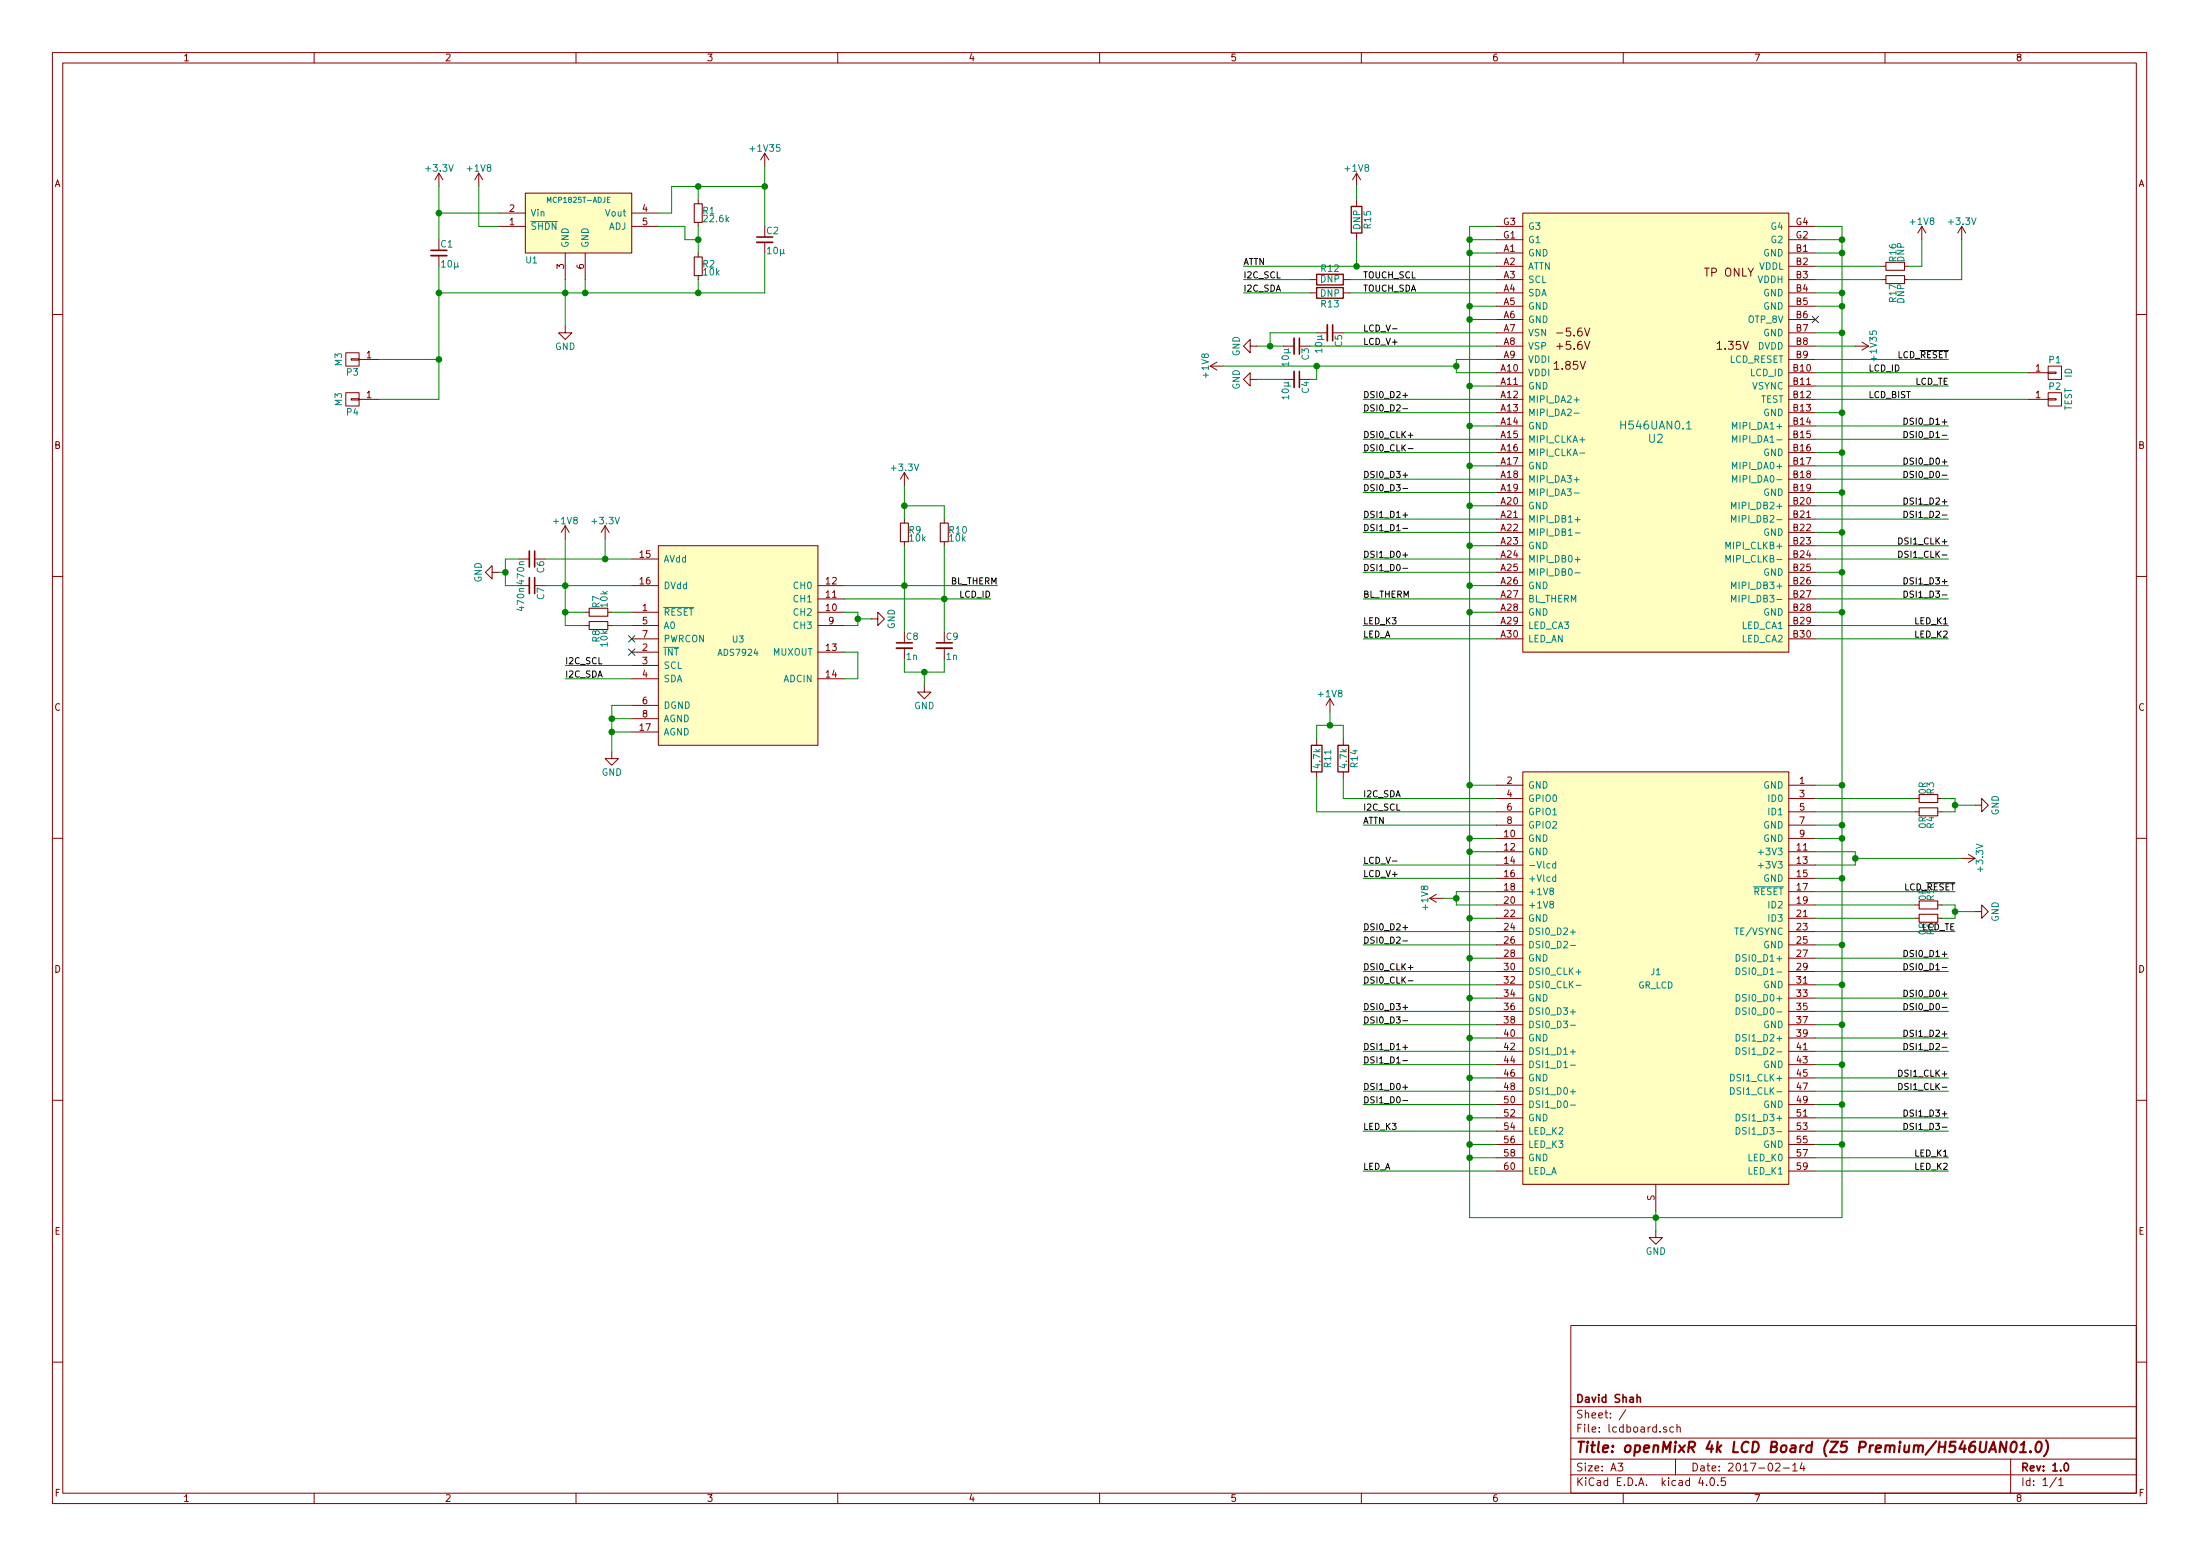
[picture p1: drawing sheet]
EESchema Schematic File Version 2
LIBS:power
LIBS:device
LIBS:transistors
LIBS:conn
LIBS:linear
LIBS:regul
LIBS:74xx
LIBS:cmos4000
LIBS:adc-dac
LIBS:memory
LIBS:xilinx
LIBS:microcontrollers
LIBS:dsp
LIBS:microchip
LIBS:analog_switches
LIBS:motorola
LIBS:texas
LIBS:intel
LIBS:audio
LIBS:interface
LIBS:digital-audio
LIBS:philips
LIBS:display
LIBS:cypress
LIBS:siliconi
LIBS:opto
LIBS:atmel
LIBS:contrib
LIBS:valves
LIBS:lcdboard
LIBS:customconn
LIBS:lcdboard-cache
EELAYER 25 0
EELAYER END
$Descr A3 16535 11693
encoding utf-8
Sheet 1 1
Title "openMixR 4k LCD Board (Z5 Premium/H546UAN01.0)"
Date "2017-02-14"
Rev "1.0"
Comp "David Shah"
Comment1 ""
Comment2 ""
Comment3 ""
Comment4 ""
$EndDescr
$Comp
L GND #PWR01
U 1 1
P 12450 9250
F 0 "#PWR01" H 12450 9000 50  0001 C CNN
F 1 "GND" H 12450 9100 50  0000 C CNN
F 2 "" H 12450 9250 50  0000 C CNN
F 3 "" H 12450 9250 50  0000 C CNN
	1    12450 9250
	1    0    0    -1  
$EndComp
$Comp
L R_Small R3
U 1 1
P 14500 6000
F 0 "R3" H 14530 6020 50  0000 L CNN
F 1 "0R" H 14530 5960 50  0000 L CNN
F 2 "Resistors_SMD:R_0402" H 14500 6000 50  0001 C CNN
F 3 "" H 14500 6000 50  0000 C CNN
	1    14500 6000
	0    1    -1   0   
$EndComp
$Comp
L R_Small R4
U 1 1
P 14500 6100
F 0 "R4" H 14530 6120 50  0000 L CNN
F 1 "0R" H 14530 6060 50  0000 L CNN
F 2 "Resistors_SMD:R_0402" H 14500 6100 50  0001 C CNN
F 3 "" H 14500 6100 50  0000 C CNN
	1    14500 6100
	0    1    1    0   
$EndComp
$Comp
L GND #PWR02
U 1 1
P 14850 6050
F 0 "#PWR02" H 14850 5800 50  0001 C CNN
F 1 "GND" H 14850 5900 50  0000 C CNN
F 2 "" H 14850 6050 50  0000 C CNN
F 3 "" H 14850 6050 50  0000 C CNN
	1    14850 6050
	0    -1   -1   0   
$EndComp
$Comp
L R_Small R5
U 1 1
P 14500 6800
F 0 "R5" H 14530 6820 50  0000 L CNN
F 1 "0R" H 14530 6760 50  0000 L CNN
F 2 "Resistors_SMD:R_0402" H 14500 6800 50  0001 C CNN
F 3 "" H 14500 6800 50  0000 C CNN
	1    14500 6800
	0    1    -1   0   
$EndComp
$Comp
L R_Small R6
U 1 1
P 14500 6900
F 0 "R6" H 14530 6920 50  0000 L CNN
F 1 "0R" H 14530 6860 50  0000 L CNN
F 2 "Resistors_SMD:R_0402" H 14500 6900 50  0001 C CNN
F 3 "" H 14500 6900 50  0000 C CNN
	1    14500 6900
	0    1    1    0   
$EndComp
$Comp
L GND #PWR03
U 1 1
P 14850 6850
F 0 "#PWR03" H 14850 6600 50  0001 C CNN
F 1 "GND" H 14850 6700 50  0000 C CNN
F 2 "" H 14850 6850 50  0000 C CNN
F 3 "" H 14850 6850 50  0000 C CNN
	1    14850 6850
	0    -1   -1   0   
$EndComp
$Comp
L +1V8 #PWR04
U 1 1
P 9200 2750
F 0 "#PWR04" H 9200 2600 50  0001 C CNN
F 1 "+1V8" H 9200 2890 50  0000 C CNN
F 2 "" H 9200 2750 50  0000 C CNN
F 3 "" H 9200 2750 50  0000 C CNN
	1    9200 2750
	0    -1   -1   0   
$EndComp
Text Label 10250 2500 0    47   ~ 0
LCD_V-
Text Label 10250 2600 0    47   ~ 0
LCD_V+
$Comp
L +1V35 #PWR05
U 1 1
P 13950 2600
F 0 "#PWR05" H 13950 2450 50  0001 C CNN
F 1 "+1V35" H 13950 2740 50  0000 C CNN
F 2 "" H 13950 2600 50  0000 C CNN
F 3 "" H 13950 2600 50  0000 C CNN
	1    13950 2600
	0    1    1    0   
$EndComp
NoConn ~ 13650 2400
$Comp
L CONN_01X01 P2
U 1 1
P 15450 3000
F 0 "P2" H 15450 3100 50  0000 C CNN
F 1 "TEST" V 15550 3000 50  0000 C CNN
F 2 "Measurement_Points:Measurement_Point_Square-SMD-Pad_Big" H 15450 3000 50  0001 C CNN
F 3 "" H 15450 3000 50  0000 C CNN
	1    15450 3000
	1    0    0    -1  
$EndComp
Text Label 14050 3000 0    47   ~ 0
LCD_BIST
Text Label 14650 2700 2    47   ~ 0
LCD_~RESET
$Comp
L CONN_01X01 P1
U 1 1
P 15450 2800
F 0 "P1" H 15450 2900 50  0000 C CNN
F 1 "ID" V 15550 2800 50  0000 C CNN
F 2 "Measurement_Points:Measurement_Point_Square-SMD-Pad_Big" H 15450 2800 50  0001 C CNN
F 3 "" H 15450 2800 50  0000 C CNN
	1    15450 2800
	1    0    0    -1  
$EndComp
Text Label 14050 2800 0    47   ~ 0
LCD_ID
Text Label 14650 2900 2    47   ~ 0
LCD_TE
Text Label 10250 3000 0    47   ~ 0
DSI0_D2+
Text Label 10250 3100 0    47   ~ 0
DSI0_D2-
Text Label 10250 3300 0    47   ~ 0
DSI0_CLK+
Text Label 10250 3400 0    47   ~ 0
DSI0_CLK-
Text Label 10250 3600 0    47   ~ 0
DSI0_D3+
Text Label 10250 3700 0    47   ~ 0
DSI0_D3-
Text Label 10250 3900 0    47   ~ 0
DSI1_D1+
Text Label 10250 4000 0    47   ~ 0
DSI1_D1-
Text Label 10250 4200 0    47   ~ 0
DSI1_D0+
Text Label 10250 4300 0    47   ~ 0
DSI1_D0-
Text Label 10250 4700 0    47   ~ 0
LED_K3
Text Label 10250 4800 0    47   ~ 0
LED_A
Text Label 14650 3200 2    47   ~ 0
DSI0_D1+
Text Label 14650 3300 2    47   ~ 0
DSI0_D1-
Text Label 14650 3500 2    47   ~ 0
DSI0_D0+
Text Label 14650 3600 2    47   ~ 0
DSI0_D0-
Text Label 14650 3800 2    47   ~ 0
DSI1_D2+
Text Label 14650 3900 2    47   ~ 0
DSI1_D2-
Text Label 14650 4100 2    47   ~ 0
DSI1_CLK+
Text Label 14650 4200 2    47   ~ 0
DSI1_CLK-
Text Label 14650 4400 2    47   ~ 0
DSI1_D3+
Text Label 14650 4500 2    47   ~ 0
DSI1_D3-
Text Label 14650 4700 2    47   ~ 0
LED_K1
Text Label 14650 4800 2    47   ~ 0
LED_K2
$Comp
L +1V8 #PWR06
U 1 1
P 10850 6750
F 0 "#PWR06" H 10850 6600 50  0001 C CNN
F 1 "+1V8" H 10850 6890 50  0000 C CNN
F 2 "" H 10850 6750 50  0000 C CNN
F 3 "" H 10850 6750 50  0000 C CNN
	1    10850 6750
	0    -1   -1   0   
$EndComp
Text Label 10250 6500 0    47   ~ 0
LCD_V-
Text Label 10250 6600 0    47   ~ 0
LCD_V+
Text Label 10250 7000 0    47   ~ 0
DSI0_D2+
Text Label 10250 7100 0    47   ~ 0
DSI0_D2-
Text Label 10250 7300 0    47   ~ 0
DSI0_CLK+
Text Label 10250 7400 0    47   ~ 0
DSI0_CLK-
Text Label 10250 7600 0    47   ~ 0
DSI0_D3+
Text Label 10250 7700 0    47   ~ 0
DSI0_D3-
Text Label 10250 7900 0    47   ~ 0
DSI1_D1+
Text Label 10250 8000 0    47   ~ 0
DSI1_D1-
Text Label 10250 8200 0    47   ~ 0
DSI1_D0+
Text Label 10250 8300 0    47   ~ 0
DSI1_D0-
Text Label 14650 7200 2    47   ~ 0
DSI0_D1+
Text Label 14650 7300 2    47   ~ 0
DSI0_D1-
Text Label 14650 7500 2    47   ~ 0
DSI0_D0+
Text Label 14650 7600 2    47   ~ 0
DSI0_D0-
Text Label 14650 7800 2    47   ~ 0
DSI1_D2+
Text Label 14650 7900 2    47   ~ 0
DSI1_D2-
Text Label 14650 8100 2    47   ~ 0
DSI1_CLK+
Text Label 14650 8200 2    47   ~ 0
DSI1_CLK-
Text Label 14650 8400 2    47   ~ 0
DSI1_D3+
Text Label 14650 8500 2    47   ~ 0
DSI1_D3-
Text Label 14650 8700 2    47   ~ 0
LED_K1
Text Label 14650 8800 2    47   ~ 0
LED_K2
Text Label 10250 8500 0    47   ~ 0
LED_K3
Text Label 10250 8800 0    47   ~ 0
LED_A
$Comp
L +3.3V #PWR07
U 1 1
P 14750 6450
F 0 "#PWR07" H 14750 6300 50  0001 C CNN
F 1 "+3.3V" H 14750 6590 50  0000 C CNN
F 2 "" H 14750 6450 50  0000 C CNN
F 3 "" H 14750 6450 50  0000 C CNN
	1    14750 6450
	0    1    1    0   
$EndComp
Text Label 14700 6700 2    47   ~ 0
LCD_~RESET
Text Label 14700 7000 2    47   ~ 0
LCD_TE
$Comp
L MCP1825T-ADJE U1
U 1 1
P 4350 1700
F 0 "U1" H 3950 1450 47  0000 L CNN
F 1 "MCP1825T-ADJE" H 4350 1900 39  0000 C CNN
F 2 "Custom Parts:SOT-223-6" H 4350 1700 47  0001 C CNN
F 3 "" H 4350 1700 47  0000 C CNN
	1    4350 1700
	1    0    0    -1  
$EndComp
$Comp
L +3.3V #PWR08
U 1 1
P 3300 1400
F 0 "#PWR08" H 3300 1250 50  0001 C CNN
F 1 "+3.3V" H 3300 1540 50  0000 C CNN
F 2 "" H 3300 1400 50  0000 C CNN
F 3 "" H 3300 1400 50  0000 C CNN
	1    3300 1400
	1    0    0    -1  
$EndComp
$Comp
L GND #PWR09
U 1 1
P 4250 2450
F 0 "#PWR09" H 4250 2200 50  0001 C CNN
F 1 "GND" H 4250 2300 50  0000 C CNN
F 2 "" H 4250 2450 50  0000 C CNN
F 3 "" H 4250 2450 50  0000 C CNN
	1    4250 2450
	1    0    0    -1  
$EndComp
$Comp
L C_Small C1
U 1 1
P 3300 1900
F 0 "C1" H 3310 1970 50  0000 L CNN
F 1 "10µ" H 3310 1820 50  0000 L CNN
F 2 "Capacitors_SMD:C_0805" H 3300 1900 50  0001 C CNN
F 3 "" H 3300 1900 50  0000 C CNN
	1    3300 1900
	1    0    0    -1  
$EndComp
$Comp
L +1V8 #PWR010
U 1 1
P 3600 1400
F 0 "#PWR010" H 3600 1250 50  0001 C CNN
F 1 "+1V8" H 3600 1540 50  0000 C CNN
F 2 "" H 3600 1400 50  0000 C CNN
F 3 "" H 3600 1400 50  0000 C CNN
	1    3600 1400
	1    0    0    -1  
$EndComp
$Comp
L C_Small C2
U 1 1
P 5750 1800
F 0 "C2" H 5760 1870 50  0000 L CNN
F 1 "10µ" H 5760 1720 50  0000 L CNN
F 2 "Capacitors_SMD:C_0805" H 5750 1800 50  0001 C CNN
F 3 "" H 5750 1800 50  0000 C CNN
	1    5750 1800
	1    0    0    -1  
$EndComp
$Comp
L +1V35 #PWR011
U 1 1
P 5750 1250
F 0 "#PWR011" H 5750 1100 50  0001 C CNN
F 1 "+1V35" H 5750 1390 50  0000 C CNN
F 2 "" H 5750 1250 50  0000 C CNN
F 3 "" H 5750 1250 50  0000 C CNN
	1    5750 1250
	1    0    0    -1  
$EndComp
$Comp
L R_Small R1
U 1 1
P 5250 1600
F 0 "R1" H 5280 1620 50  0000 L CNN
F 1 "22.6k" H 5280 1560 50  0000 L CNN
F 2 "Resistors_SMD:R_0402" H 5250 1600 50  0001 C CNN
F 3 "" H 5250 1600 50  0000 C CNN
	1    5250 1600
	1    0    0    -1  
$EndComp
$Comp
L R_Small R2
U 1 1
P 5250 2000
F 0 "R2" H 5280 2020 50  0000 L CNN
F 1 "10k" H 5280 1960 50  0000 L CNN
F 2 "Resistors_SMD:R_0402" H 5250 2000 50  0001 C CNN
F 3 "" H 5250 2000 50  0000 C CNN
	1    5250 2000
	1    0    0    -1  
$EndComp
$Comp
L C_Small C5
U 1 1
P 10000 2500
F 0 "C5" H 10010 2570 50  0000 L CNN
F 1 "10µ" H 10010 2420 50  0000 L CNN
F 2 "Capacitors_SMD:C_0805" H 10000 2500 50  0001 C CNN
F 3 "" H 10000 2500 50  0000 C CNN
	1    10000 2500
	0    1    1    0   
$EndComp
$Comp
L C_Small C3
U 1 1
P 9750 2600
F 0 "C3" H 9760 2670 50  0000 L CNN
F 1 "10µ" H 9760 2520 50  0000 L CNN
F 2 "Capacitors_SMD:C_0805" H 9750 2600 50  0001 C CNN
F 3 "" H 9750 2600 50  0000 C CNN
	1    9750 2600
	0    1    1    0   
$EndComp
$Comp
L GND #PWR012
U 1 1
P 9450 2600
F 0 "#PWR012" H 9450 2350 50  0001 C CNN
F 1 "GND" H 9450 2450 50  0000 C CNN
F 2 "" H 9450 2600 50  0000 C CNN
F 3 "" H 9450 2600 50  0000 C CNN
	1    9450 2600
	0    1    1    0   
$EndComp
$Comp
L C_Small C4
U 1 1
P 9750 2850
F 0 "C4" H 9760 2920 50  0000 L CNN
F 1 "10µ" H 9760 2770 50  0000 L CNN
F 2 "Capacitors_SMD:C_0805" H 9750 2850 50  0001 C CNN
F 3 "" H 9750 2850 50  0000 C CNN
	1    9750 2850
	0    1    1    0   
$EndComp
$Comp
L GND #PWR013
U 1 1
P 9450 2850
F 0 "#PWR013" H 9450 2600 50  0001 C CNN
F 1 "GND" H 9450 2700 50  0000 C CNN
F 2 "" H 9450 2850 50  0000 C CNN
F 3 "" H 9450 2850 50  0000 C CNN
	1    9450 2850
	0    1    1    0   
$EndComp
$Comp
L CONN_01X01 P3
U 1 1
P 2650 2700
F 0 "P3" H 2650 2800 50  0000 C CNN
F 1 "M3" V 2750 2700 50  0000 C CNN
F 2 "Custom Parts:M3_HOLE" H 2650 2700 50  0001 C CNN
F 3 "" H 2650 2700 50  0000 C CNN
	1    2650 2700
	-1   0    0    1   
$EndComp
$Comp
L CONN_01X01 P4
U 1 1
P 2650 3000
F 0 "P4" H 2650 3100 50  0000 C CNN
F 1 "M3" V 2750 3000 50  0000 C CNN
F 2 "Custom Parts:M3_HOLE" H 2650 3000 50  0001 C CNN
F 3 "" H 2650 3000 50  0000 C CNN
	1    2650 3000
	-1   0    0    1   
$EndComp
$Comp
L GR_LCD J1
U 1 1
P 12450 7350
F 0 "J1" H 12450 7400 47  0000 C CNN
F 1 "GR_LCD" H 12450 7300 47  0000 C CNN
F 2 "Custom Parts:DF17(2.0)-60DP-0.5V(57)" H 12450 7200 47  0001 C CNN
F 3 "" H 12450 7200 47  0001 C CNN
	1    12450 7350
	1    0    0    -1  
$EndComp
Text Label 10250 6000 0    47   ~ 0
I2C_SDA
Text Label 10250 6100 0    47   ~ 0
I2C_SCL
Text Label 10250 6200 0    47   ~ 0
ATTN
$Comp
L H546UAN0.1 U2
U 1 1
P 12450 3250
F 0 "U2" H 12450 3300 60  0000 C CNN
F 1 "H546UAN0.1" H 12450 3200 60  0000 C CNN
F 2 "Custom Parts:60pin-0.35mm" H 12450 3150 60  0001 C CNN
F 3 "" H 12450 3150 60  0000 C CNN
	1    12450 3250
	-1   0    0    1   
$EndComp
$Comp
L R R15
U 1 1
P 10200 1650
F 0 "R15" V 10280 1650 50  0000 C CNN
F 1 "DNP" V 10200 1650 50  0000 C CNN
F 2 "Resistors_SMD:R_0402" V 10130 1650 50  0001 C CNN
F 3 "" H 10200 1650 50  0000 C CNN
	1    10200 1650
	1    0    0    -1  
$EndComp
$Comp
L +1V8 #PWR014
U 1 1
P 10200 1400
F 0 "#PWR014" H 10200 1250 50  0001 C CNN
F 1 "+1V8" H 10200 1540 50  0000 C CNN
F 2 "" H 10200 1400 50  0000 C CNN
F 3 "" H 10200 1400 50  0000 C CNN
	1    10200 1400
	1    0    0    -1  
$EndComp
$Comp
L R R12
U 1 1
P 10000 2100
F 0 "R12" V 10080 2100 50  0000 C CNN
F 1 "DNP" V 10000 2100 50  0000 C CNN
F 2 "Resistors_SMD:R_0402" V 9930 2100 50  0001 C CNN
F 3 "" H 10000 2100 50  0000 C CNN
	1    10000 2100
	0    -1   -1   0   
$EndComp
$Comp
L R R13
U 1 1
P 10000 2200
F 0 "R13" V 10080 2200 50  0000 C CNN
F 1 "DNP" V 10000 2200 50  0000 C CNN
F 2 "Resistors_SMD:R_0402" V 9930 2200 50  0001 C CNN
F 3 "" H 10000 2200 50  0000 C CNN
	1    10000 2200
	0    -1   1    0   
$EndComp
Text Label 9350 2000 0    47   ~ 0
ATTN
Text Label 9350 2100 0    47   ~ 0
I2C_SCL
Text Label 9350 2200 0    47   ~ 0
I2C_SDA
Text Label 10250 2100 0    47   ~ 0
TOUCH_SCL
Text Label 10250 2200 0    47   ~ 0
TOUCH_SDA
$Comp
L R_Small R16
U 1 1
P 14250 2000
F 0 "R16" H 14280 2020 50  0000 L CNN
F 1 "DNP" H 14280 1960 50  0000 L CNN
F 2 "Resistors_SMD:R_0402" H 14250 2000 50  0001 C CNN
F 3 "" H 14250 2000 50  0000 C CNN
	1    14250 2000
	0    -1   -1   0   
$EndComp
$Comp
L R_Small R17
U 1 1
P 14250 2100
F 0 "R17" H 14280 2120 50  0000 L CNN
F 1 "DNP" H 14280 2060 50  0000 L CNN
F 2 "Resistors_SMD:R_0402" H 14250 2100 50  0001 C CNN
F 3 "" H 14250 2100 50  0000 C CNN
	1    14250 2100
	0    -1   1    0   
$EndComp
$Comp
L +1V8 #PWR015
U 1 1
P 14450 1800
F 0 "#PWR015" H 14450 1650 50  0001 C CNN
F 1 "+1V8" H 14450 1940 50  0000 C CNN
F 2 "" H 14450 1800 50  0000 C CNN
F 3 "" H 14450 1800 50  0000 C CNN
	1    14450 1800
	1    0    0    -1  
$EndComp
$Comp
L +3.3V #PWR016
U 1 1
P 14750 1800
F 0 "#PWR016" H 14750 1650 50  0001 C CNN
F 1 "+3.3V" H 14750 1940 50  0000 C CNN
F 2 "" H 14750 1800 50  0000 C CNN
F 3 "" H 14750 1800 50  0000 C CNN
	1    14750 1800
	1    0    0    -1  
$EndComp
$Comp
L R R14
U 1 1
P 10100 5700
F 0 "R14" V 10180 5700 50  0000 C CNN
F 1 "4.7k" V 10100 5700 50  0000 C CNN
F 2 "Resistors_SMD:R_0402" V 10030 5700 50  0001 C CNN
F 3 "" H 10100 5700 50  0000 C CNN
	1    10100 5700
	1    0    0    -1  
$EndComp
$Comp
L R R11
U 1 1
P 9900 5700
F 0 "R11" V 9980 5700 50  0000 C CNN
F 1 "4.7k" V 9900 5700 50  0000 C CNN
F 2 "Resistors_SMD:R_0402" V 9830 5700 50  0001 C CNN
F 3 "" H 9900 5700 50  0000 C CNN
	1    9900 5700
	1    0    0    -1  
$EndComp
$Comp
L +1V8 #PWR017
U 1 1
P 10000 5350
F 0 "#PWR017" H 10000 5200 50  0001 C CNN
F 1 "+1V8" H 10000 5490 50  0000 C CNN
F 2 "" H 10000 5350 50  0000 C CNN
F 3 "" H 10000 5350 50  0000 C CNN
	1    10000 5350
	1    0    0    -1  
$EndComp
Text Label 10250 4500 0    47   ~ 0
BL_THERM
$Comp
L ADS7924 U3
U 1 1
P 5550 4850
F 0 "U3" H 5550 4900 47  0000 C CNN
F 1 "ADS7924" H 5550 4800 47  0000 C CNN
F 2 "Housings_DFN_QFN:QFN-16-1EP_3x3mm_Pitch0.5mm" H 5550 4850 47  0001 C CNN
F 3 "" H 5550 4850 47  0001 C CNN
	1    5550 4850
	1    0    0    -1  
$EndComp
$Comp
L +3.3V #PWR018
U 1 1
P 4550 4050
F 0 "#PWR018" H 4550 3900 50  0001 C CNN
F 1 "+3.3V" H 4550 4190 50  0000 C CNN
F 2 "" H 4550 4050 50  0000 C CNN
F 3 "" H 4550 4050 50  0000 C CNN
	1    4550 4050
	1    0    0    -1  
$EndComp
$Comp
L +1V8 #PWR019
U 1 1
P 4250 4050
F 0 "#PWR019" H 4250 3900 50  0001 C CNN
F 1 "+1V8" H 4250 4190 50  0000 C CNN
F 2 "" H 4250 4050 50  0000 C CNN
F 3 "" H 4250 4050 50  0000 C CNN
	1    4250 4050
	1    0    0    -1  
$EndComp
$Comp
L C_Small C6
U 1 1
P 4000 4200
F 0 "C6" H 4010 4270 50  0000 L CNN
F 1 "470n" H 4010 4120 50  0000 L CNN
F 2 "Capacitors_SMD:C_0402" H 4000 4200 50  0001 C CNN
F 3 "" H 4000 4200 50  0000 C CNN
	1    4000 4200
	0    1    1    0   
$EndComp
$Comp
L C_Small C7
U 1 1
P 4000 4400
F 0 "C7" H 4010 4470 50  0000 L CNN
F 1 "470n" H 4010 4320 50  0000 L CNN
F 2 "Capacitors_SMD:C_0402" H 4000 4400 50  0001 C CNN
F 3 "" H 4000 4400 50  0000 C CNN
	1    4000 4400
	0    1    1    0   
$EndComp
$Comp
L GND #PWR020
U 1 1
P 3750 4300
F 0 "#PWR020" H 3750 4050 50  0001 C CNN
F 1 "GND" H 3750 4150 50  0000 C CNN
F 2 "" H 3750 4300 50  0000 C CNN
F 3 "" H 3750 4300 50  0000 C CNN
	1    3750 4300
	0    1    1    0   
$EndComp
$Comp
L R_Small R7
U 1 1
P 4500 4600
F 0 "R7" H 4530 4620 50  0000 L CNN
F 1 "10k" H 4530 4560 50  0000 L CNN
F 2 "Resistors_SMD:R_0402" H 4500 4600 50  0001 C CNN
F 3 "" H 4500 4600 50  0000 C CNN
	1    4500 4600
	0    -1   -1   0   
$EndComp
$Comp
L R_Small R8
U 1 1
P 4500 4700
F 0 "R8" H 4530 4720 50  0000 L CNN
F 1 "10k" H 4530 4660 50  0000 L CNN
F 2 "Resistors_SMD:R_0402" H 4500 4700 50  0001 C CNN
F 3 "" H 4500 4700 50  0000 C CNN
	1    4500 4700
	0    -1   1    0   
$EndComp
NoConn ~ 4750 4800
NoConn ~ 4750 4900
Text Label 4250 5000 0    47   ~ 0
I2C_SCL
Text Label 4250 5100 0    47   ~ 0
I2C_SDA
$Comp
L GND #PWR021
U 1 1
P 4600 5650
F 0 "#PWR021" H 4600 5400 50  0001 C CNN
F 1 "GND" H 4600 5500 50  0000 C CNN
F 2 "" H 4600 5650 50  0000 C CNN
F 3 "" H 4600 5650 50  0000 C CNN
	1    4600 5650
	1    0    0    -1  
$EndComp
Wire Wire Line
	12450 9100 12450 9250
Wire Wire Line
	13850 9150 11050 9150
Wire Wire Line
	11050 9150 11050 1700
Wire Wire Line
	11050 5900 11250 5900
Connection ~ 12450 9150
Wire Wire Line
	11250 6300 11050 6300
Connection ~ 11050 6300
Wire Wire Line
	11050 6400 11250 6400
Connection ~ 11050 6400
Wire Wire Line
	11250 6900 11050 6900
Connection ~ 11050 6900
Wire Wire Line
	11050 7200 11250 7200
Connection ~ 11050 7200
Wire Wire Line
	11250 7500 11050 7500
Connection ~ 11050 7500
Wire Wire Line
	11050 7800 11250 7800
Connection ~ 11050 7800
Wire Wire Line
	11250 8100 11050 8100
Connection ~ 11050 8100
Wire Wire Line
	11050 8400 11250 8400
Connection ~ 11050 8400
Wire Wire Line
	11250 8700 11050 8700
Connection ~ 11050 8700
Wire Wire Line
	13850 8600 13650 8600
Wire Wire Line
	13850 8300 13650 8300
Connection ~ 13850 8600
Wire Wire Line
	13850 8000 13650 8000
Connection ~ 13850 8300
Wire Wire Line
	13850 7700 13650 7700
Connection ~ 13850 8000
Wire Wire Line
	13850 7400 13650 7400
Connection ~ 13850 7700
Wire Wire Line
	13850 7100 13650 7100
Connection ~ 13850 7400
Wire Wire Line
	13850 6600 13650 6600
Connection ~ 13850 7100
Wire Wire Line
	13850 6300 13650 6300
Connection ~ 13850 6600
Wire Wire Line
	13850 6200 13650 6200
Connection ~ 13850 6300
Wire Wire Line
	11050 1700 11250 1700
Connection ~ 11050 5900
Wire Wire Line
	11250 1800 11050 1800
Connection ~ 11050 1800
Wire Wire Line
	11250 1900 11050 1900
Connection ~ 11050 1900
Wire Wire Line
	11250 2300 11050 2300
Connection ~ 11050 2300
Wire Wire Line
	11050 2400 11250 2400
Connection ~ 11050 2400
Wire Wire Line
	11250 2900 11050 2900
Connection ~ 11050 2900
Wire Wire Line
	11250 3200 11050 3200
Connection ~ 11050 3200
Wire Wire Line
	11050 3500 11250 3500
Connection ~ 11050 3500
Wire Wire Line
	11250 3800 11050 3800
Connection ~ 11050 3800
Wire Wire Line
	11050 4100 11250 4100
Connection ~ 11050 4100
Wire Wire Line
	11250 4400 11050 4400
Connection ~ 11050 4400
Wire Wire Line
	11250 4600 11050 4600
Connection ~ 11050 4600
Connection ~ 13850 6200
Wire Wire Line
	13850 1700 13850 9150
Wire Wire Line
	13850 5900 13650 5900
Wire Wire Line
	13650 6000 14400 6000
Wire Wire Line
	14400 6100 13650 6100
Wire Wire Line
	14600 6000 14700 6000
Wire Wire Line
	14700 6000 14700 6100
Wire Wire Line
	14700 6100 14600 6100
Wire Wire Line
	14850 6050 14700 6050
Connection ~ 14700 6050
Wire Wire Line
	13650 6800 14400 6800
Wire Wire Line
	14400 6900 13650 6900
Wire Wire Line
	14600 6800 14700 6800
Wire Wire Line
	14700 6800 14700 6900
Wire Wire Line
	14700 6900 14600 6900
Wire Wire Line
	14850 6850 14700 6850
Connection ~ 14700 6850
Wire Wire Line
	13850 4600 13650 4600
Connection ~ 13850 5900
Wire Wire Line
	13850 4300 13650 4300
Connection ~ 13850 4600
Wire Wire Line
	13850 4000 13650 4000
Connection ~ 13850 4300
Wire Wire Line
	13850 3700 13650 3700
Connection ~ 13850 4000
Wire Wire Line
	13850 3400 13650 3400
Connection ~ 13850 3700
Wire Wire Line
	13850 3100 13650 3100
Connection ~ 13850 3400
Wire Wire Line
	13850 2500 13650 2500
Connection ~ 13850 3100
Wire Wire Line
	13850 2300 13650 2300
Connection ~ 13850 2500
Wire Wire Line
	13850 2200 13650 2200
Connection ~ 13850 2300
Wire Wire Line
	13850 1900 13650 1900
Connection ~ 13850 2200
Wire Wire Line
	13650 1800 13850 1800
Connection ~ 13850 1900
Wire Wire Line
	13650 1700 13850 1700
Connection ~ 13850 1800
Wire Wire Line
	11250 2700 10950 2700
Wire Wire Line
	10950 2700 10950 2800
Wire Wire Line
	10950 2800 11250 2800
Wire Wire Line
	9200 2750 10950 2750
Connection ~ 10950 2750
Wire Wire Line
	10100 2500 11250 2500
Wire Wire Line
	9850 2600 11250 2600
Wire Wire Line
	11250 3000 10250 3000
Wire Wire Line
	11250 3100 10250 3100
Wire Wire Line
	11250 3300 10250 3300
Wire Wire Line
	11250 3400 10250 3400
Wire Wire Line
	11250 3600 10250 3600
Wire Wire Line
	11250 3700 10250 3700
Wire Wire Line
	11250 3900 10250 3900
Wire Wire Line
	11250 4000 10250 4000
Wire Wire Line
	11250 4200 10250 4200
Wire Wire Line
	10250 4300 11250 4300
Wire Wire Line
	11250 4700 10250 4700
Wire Wire Line
	11250 4800 10250 4800
Wire Wire Line
	13950 2600 13650 2600
Wire Wire Line
	14650 2700 13650 2700
Wire Wire Line
	13650 2800 15250 2800
Wire Wire Line
	13650 2900 14650 2900
Wire Wire Line
	15250 3000 13650 3000
Wire Wire Line
	13650 3200 14650 3200
Wire Wire Line
	13650 3300 14650 3300
Wire Wire Line
	13650 3500 14650 3500
Wire Wire Line
	13650 3600 14650 3600
Wire Wire Line
	13650 3800 14650 3800
Wire Wire Line
	13650 3900 14650 3900
Wire Wire Line
	13650 4100 14650 4100
Wire Wire Line
	13650 4200 14650 4200
Wire Wire Line
	13650 4500 14650 4500
Wire Wire Line
	13650 4700 14650 4700
Wire Wire Line
	13650 4800 14650 4800
Wire Wire Line
	13650 4400 14650 4400
Wire Wire Line
	11250 6700 10950 6700
Wire Wire Line
	10950 6700 10950 6800
Wire Wire Line
	10950 6800 11250 6800
Wire Wire Line
	10950 6750 10850 6750
Connection ~ 10950 6750
Wire Wire Line
	10250 6500 11250 6500
Wire Wire Line
	11250 6600 10250 6600
Wire Wire Line
	11250 7000 10250 7000
Wire Wire Line
	11250 7100 10250 7100
Wire Wire Line
	11250 7300 10250 7300
Wire Wire Line
	11250 7400 10250 7400
Wire Wire Line
	11250 7600 10250 7600
Wire Wire Line
	11250 7700 10250 7700
Wire Wire Line
	11250 7900 10250 7900
Wire Wire Line
	11250 8000 10250 8000
Wire Wire Line
	11250 8200 10250 8200
Wire Wire Line
	10250 8300 11250 8300
Wire Wire Line
	13650 7200 14650 7200
Wire Wire Line
	13650 7300 14650 7300
Wire Wire Line
	13650 7500 14650 7500
Wire Wire Line
	13650 7600 14650 7600
Wire Wire Line
	13650 7800 14650 7800
Wire Wire Line
	13650 7900 14650 7900
Wire Wire Line
	13650 8100 14650 8100
Wire Wire Line
	13650 8200 14650 8200
Wire Wire Line
	13650 8500 14650 8500
Wire Wire Line
	13650 8700 14650 8700
Wire Wire Line
	13650 8800 14650 8800
Wire Wire Line
	13650 8400 14650 8400
Wire Wire Line
	11250 8500 10250 8500
Wire Wire Line
	11250 8800 10250 8800
Wire Wire Line
	11250 8600 11050 8600
Connection ~ 11050 8600
Wire Wire Line
	14750 6450 13950 6450
Wire Wire Line
	13950 6400 13950 6500
Wire Wire Line
	13950 6400 13650 6400
Wire Wire Line
	13950 6500 13650 6500
Connection ~ 13950 6450
Wire Wire Line
	13650 6700 14700 6700
Wire Wire Line
	13650 7000 14700 7000
Wire Wire Line
	3300 1400 3300 1800
Wire Wire Line
	3300 1600 3750 1600
Wire Wire Line
	4250 2100 4250 2450
Wire Wire Line
	3300 2200 5750 2200
Wire Wire Line
	4400 2200 4400 2100
Connection ~ 4250 2200
Connection ~ 3300 1600
Wire Wire Line
	3300 2000 3300 3000
Wire Wire Line
	3600 1400 3600 1700
Wire Wire Line
	3600 1700 3750 1700
Wire Wire Line
	5750 1250 5750 1700
Wire Wire Line
	5750 2200 5750 1900
Connection ~ 4400 2200
Wire Wire Line
	4950 1600 5050 1600
Wire Wire Line
	5050 1600 5050 1400
Wire Wire Line
	5050 1400 5750 1400
Connection ~ 5750 1400
Wire Wire Line
	5250 1500 5250 1400
Connection ~ 5250 1400
Wire Wire Line
	5250 2100 5250 2200
Connection ~ 5250 2200
Wire Wire Line
	5250 1700 5250 1900
Wire Wire Line
	5250 1800 5150 1800
Wire Wire Line
	5150 1800 5150 1700
Wire Wire Line
	5150 1700 4950 1700
Connection ~ 5250 1800
Wire Wire Line
	9900 2500 9550 2500
Wire Wire Line
	9550 2500 9550 2600
Wire Wire Line
	9450 2600 9650 2600
Connection ~ 9550 2600
Wire Wire Line
	9850 2850 9900 2850
Wire Wire Line
	9900 2850 9900 2750
Connection ~ 9900 2750
Wire Wire Line
	9450 2850 9650 2850
Wire Wire Line
	3300 2700 2850 2700
Connection ~ 3300 2200
Wire Wire Line
	3300 3000 2850 3000
Connection ~ 3300 2700
Wire Wire Line
	11250 6200 10250 6200
Wire Wire Line
	9900 6100 11250 6100
Wire Wire Line
	10100 6000 11250 6000
Wire Wire Line
	9350 2000 11250 2000
Wire Wire Line
	10150 2100 11250 2100
Wire Wire Line
	10150 2200 11250 2200
Wire Wire Line
	10200 2000 10200 1800
Wire Wire Line
	10200 1400 10200 1500
Connection ~ 10200 2000
Wire Wire Line
	9850 2100 9350 2100
Wire Wire Line
	9350 2200 9850 2200
Wire Wire Line
	14150 2000 13650 2000
Wire Wire Line
	13650 2100 14150 2100
Wire Wire Line
	14450 1800 14450 2000
Wire Wire Line
	14450 2000 14350 2000
Wire Wire Line
	14750 1800 14750 2100
Wire Wire Line
	14750 2100 14350 2100
Wire Wire Line
	9900 5850 9900 6100
Wire Wire Line
	10100 5850 10100 6000
Wire Wire Line
	10000 5350 10000 5450
Wire Wire Line
	9900 5450 10100 5450
Wire Wire Line
	9900 5450 9900 5550
Wire Wire Line
	10100 5450 10100 5550
Connection ~ 10000 5450
Wire Wire Line
	11250 4500 10250 4500
Wire Wire Line
	4550 4050 4550 4200
Wire Wire Line
	4100 4200 4750 4200
Wire Wire Line
	4250 4050 4250 4700
Wire Wire Line
	4100 4400 4750 4400
Connection ~ 4250 4400
Connection ~ 4550 4200
Wire Wire Line
	3800 4400 3900 4400
Wire Wire Line
	3800 4200 3800 4400
Wire Wire Line
	3800 4200 3900 4200
Wire Wire Line
	3750 4300 3800 4300
Connection ~ 3800 4300
Wire Wire Line
	4600 4600 4750 4600
Wire Wire Line
	4250 4600 4400 4600
Wire Wire Line
	4600 4700 4750 4700
Wire Wire Line
	4250 4700 4400 4700
Connection ~ 4250 4600
Wire Wire Line
	4750 5000 4250 5000
Wire Wire Line
	4250 5100 4750 5100
Wire Wire Line
	4750 5300 4600 5300
Wire Wire Line
	4600 5300 4600 5650
Wire Wire Line
	4750 5400 4600 5400
Connection ~ 4600 5400
Wire Wire Line
	4600 5500 4750 5500
Connection ~ 4600 5500
Wire Wire Line
	6350 4900 6450 4900
Wire Wire Line
	6450 4900 6450 5100
Wire Wire Line
	6450 5100 6350 5100
$Comp
L GND #PWR022
U 1 1
P 6550 4650
F 0 "#PWR022" H 6550 4400 50  0001 C CNN
F 1 "GND" H 6550 4500 50  0000 C CNN
F 2 "" H 6550 4650 50  0000 C CNN
F 3 "" H 6550 4650 50  0000 C CNN
	1    6550 4650
	0    -1   -1   0   
$EndComp
Wire Wire Line
	6550 4650 6450 4650
Wire Wire Line
	6450 4600 6450 4700
Wire Wire Line
	6450 4600 6350 4600
Wire Wire Line
	6450 4700 6350 4700
Connection ~ 6450 4650
$Comp
L R_Small R9
U 1 1
P 6800 4000
F 0 "R9" H 6830 4020 50  0000 L CNN
F 1 "10k" H 6830 3960 50  0000 L CNN
F 2 "Resistors_SMD:R_0402" H 6800 4000 50  0001 C CNN
F 3 "" H 6800 4000 50  0000 C CNN
	1    6800 4000
	1    0    0    -1  
$EndComp
Wire Wire Line
	6800 4100 6800 4750
Wire Wire Line
	6350 4400 7500 4400
$Comp
L R_Small R10
U 1 1
P 7100 4000
F 0 "R10" H 7130 4020 50  0000 L CNN
F 1 "10k" H 7130 3960 50  0000 L CNN
F 2 "Resistors_SMD:R_0402" H 7100 4000 50  0001 C CNN
F 3 "" H 7100 4000 50  0000 C CNN
	1    7100 4000
	1    0    0    -1  
$EndComp
Wire Wire Line
	7100 4100 7100 4750
Wire Wire Line
	6350 4500 7450 4500
$Comp
L +3.3V #PWR023
U 1 1
P 6800 3650
F 0 "#PWR023" H 6800 3500 50  0001 C CNN
F 1 "+3.3V" H 6800 3790 50  0000 C CNN
F 2 "" H 6800 3650 50  0000 C CNN
F 3 "" H 6800 3650 50  0000 C CNN
	1    6800 3650
	1    0    0    -1  
$EndComp
Wire Wire Line
	6800 3650 6800 3900
Wire Wire Line
	6800 3800 7100 3800
Wire Wire Line
	7100 3800 7100 3900
Connection ~ 6800 3800
Connection ~ 6800 4400
Connection ~ 7100 4500
Text Label 7500 4400 2    47   ~ 0
BL_THERM
Text Label 7450 4500 2    47   ~ 0
LCD_ID
$Comp
L C_Small C8
U 1 1
P 6800 4850
F 0 "C8" H 6810 4920 50  0000 L CNN
F 1 "1n" H 6810 4770 50  0000 L CNN
F 2 "Capacitors_SMD:C_0402" H 6800 4850 50  0001 C CNN
F 3 "" H 6800 4850 50  0000 C CNN
	1    6800 4850
	1    0    0    -1  
$EndComp
$Comp
L C_Small C9
U 1 1
P 7100 4850
F 0 "C9" H 7110 4920 50  0000 L CNN
F 1 "1n" H 7110 4770 50  0000 L CNN
F 2 "Capacitors_SMD:C_0402" H 7100 4850 50  0001 C CNN
F 3 "" H 7100 4850 50  0000 C CNN
	1    7100 4850
	1    0    0    -1  
$EndComp
Wire Wire Line
	6800 4950 6800 5050
Wire Wire Line
	6800 5050 7100 5050
Wire Wire Line
	7100 5050 7100 4950
$Comp
L GND #PWR024
U 1 1
P 6950 5150
F 0 "#PWR024" H 6950 4900 50  0001 C CNN
F 1 "GND" H 6950 5000 50  0000 C CNN
F 2 "" H 6950 5150 50  0000 C CNN
F 3 "" H 6950 5150 50  0000 C CNN
	1    6950 5150
	1    0    0    -1  
$EndComp
Wire Wire Line
	6950 5050 6950 5150
Connection ~ 6950 5050
$EndSCHEMATC
